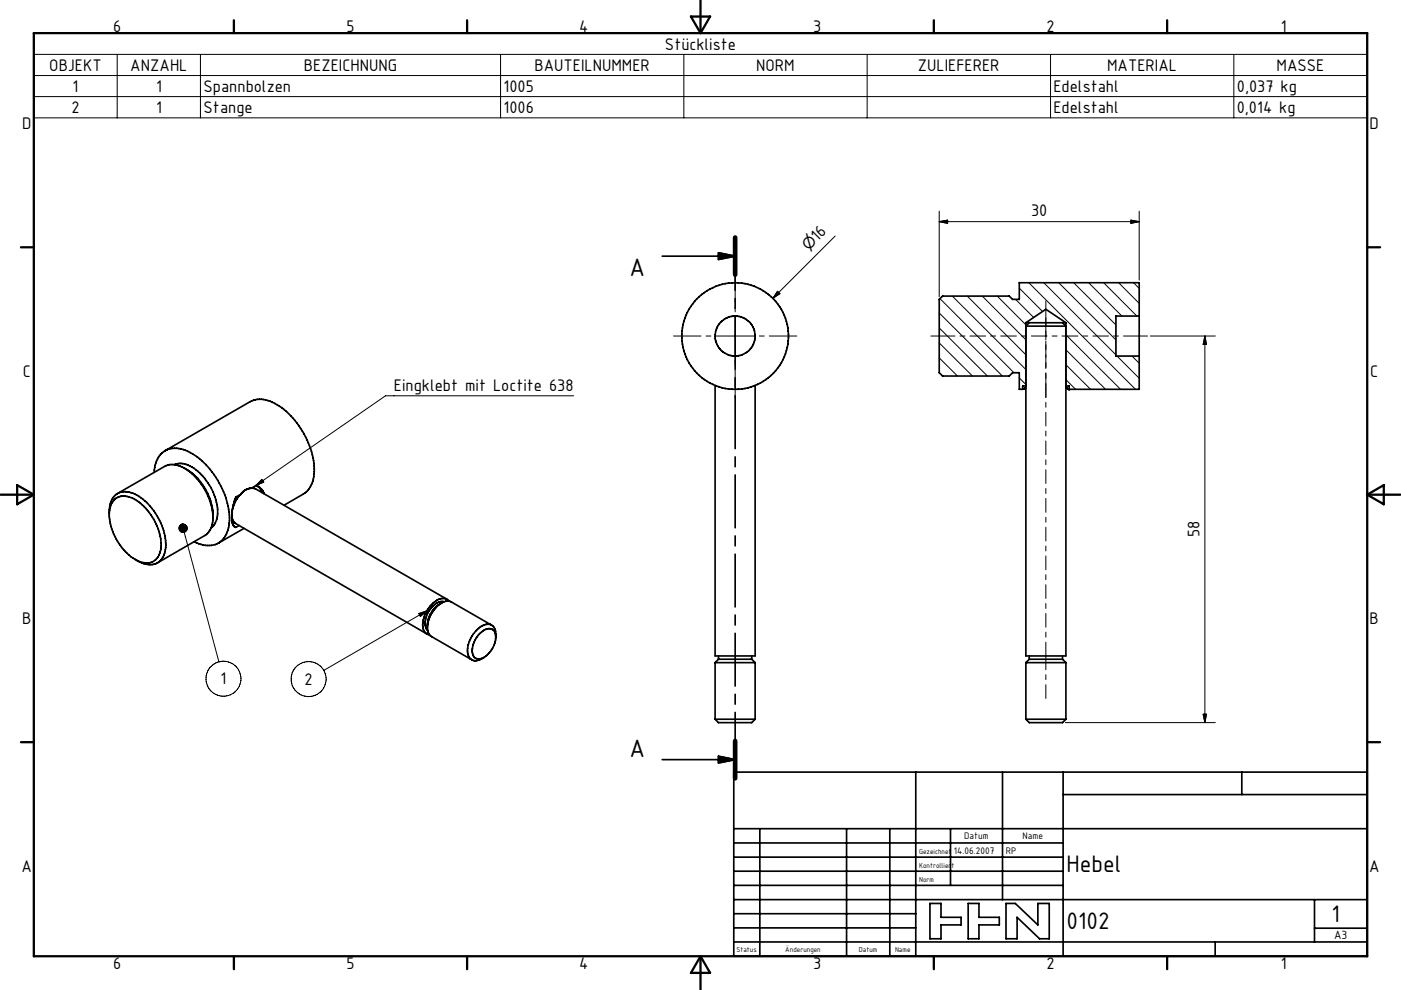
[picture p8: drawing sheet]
<svg xmlns="http://www.w3.org/2000/svg" width="297mm" height="210mm" viewBox="0 0 297 210" stroke-linecap="round" stroke-linejoin="round" font-family="sans-serif">
<g fill="none" stroke="#000" stroke-width=".36">
<path d="M140.4 54.3h15.5M152.3 53.6l3.6 .7-3.6 .7zM155.9 50.4v11.2M155.9 63.3v2.1M155.9 67.2v11.2M217.5 68.5h.7M217.5 68.5v70.6h8.5v-70.6M217.5 68.5l4.2-2.9 4.3 2.9M218.2 68.5h7.1M218.2 68.5l-.7 .7h8.5l-.7-.7M225.3 68.5h.7M241.5 67v8.5"/>
<path d="M241.5 67h-4.9v8.5h4.9M241.5 67v-7h-25.4v3.5h-1.4l-.7-.7h-14.1l-.8 .7v15.6l.8 .7h14.1l.7-.7h1.4v3.5h.7M241.5 75.5v7.1h-14.8M35 95.6l18-10.4a5.9 5.9 0 0 1 6.3 1 17.5 17.5 0 0 1 7.3 14.4 5.3 5.3 0 0 1-2.3 4.2l-4.1 2.4M37 98.6a5.1 5.1 0 0 1 5.3 1.7 11.7 11.7 0 0 1 3.7 9.5l-.5 1.5-.8 .7M37 98.6a10.6 10.6 0 0 1 7.1 6.5 11.5 11.5 0 0 1 1 4.2M37 98.6h-1.1l-1 .3-10 5.8M39.2 99.3a11.7 11.7 0 0 1 5.7 12.3l-.3 .7-.9 1.1-10.3 6M151.6 81.8v57.3h8.5v-57.3M155.9 80.1v2.1M155.9 83.9v11.2M155.9 96.9v2.1"/>
<path d="M216.8 82.6h.1M216.8 82.5h.1M216.9 82.5h.1M217 82.5h-.1M217 82.5h.1M217.5 82.3l-.5 .2M217.5 81.9h-.7v.7M226 81.9h.7v.7M226 82.3h.1M226 82.3l.3 .1M226.3 82.4h.1M226.3 82.4l.2 .1"/>
<path d="M226.5 82.5h.1M226.6 82.5l.1 .1M226.6 82.5h.1M23.2 109.2a4.5 4.5 0 0 1 2-4.7 5.5 5.5 0 0 1 5.5 1.7 12.8 12.8 0 0 1 4.4 10.4 3.4 3.4 0 0 1-5.1 2.8l-1.3-.7M24.3 105.9a3.6 3.6 0 0 1 4.3 0 11.8 11.8 0 0 1 5.5 10.7 3.1 3.1 0 0 1-4.7 2.4 11.5 11.5 0 0 1-6.1-11.2l.4-1.1zM32.7 100.2a4.9 4.9 0 0 1 3.5-5.1 8.1 8.1 0 0 1 6.6 2.6 17.4 17.4 0 0 1 5.8 13.2 4.6 4.6 0 0 1-3.8 4.8 6.3 6.3 0 0 1-3.6-.8M49.2 109.4a1.95 1.95 0 0 0 .8 1.7l40.5 23.4M49.3 108l-.2 1.7a2.71 2.71 0 0 0 .6 2M49.7 111.7l.3 .1M50.7 111.5l-.7 .3M51.1 104.9a6.6 6.6 0 0 0-1.8 3.1M51.1 104.9l-1.1 .5-.7 2.6"/>
<path d="M51.7 112.1l-5.4 3.1M53.3 103.6a2.65 2.65 0 0 0-2.2 1.3M53.3 103.6l1 .1 40.5 23.4M54.6 103.1l-.3-.1-1 .6M54.6 103.1l.5 .3M54.7 103.1l.4 .4M55.1 103.5l.4 1M55.1 103.4l.6 .6 .3 .7M155.9 100.7v11.3M155.9 113.7v2.1M155.9 117.5v11.2M90.6 133.1l.1 .6"/>
<path d="M90.7 133.7l.1 .6 .5 .6 8.7 5M93.6 127.9a5.6 5.6 0 0 0-3 5.2M93.6 127.9a1.99 1.99 0 0 1 2.1-.2l8.5 4.9M93.6 127.9a6.7 6.7 0 0 0-3 5.2M94.2 127.6a3.2 3.2 0 0 0-3.3 2 4 4 0 0 0-.4 4l.2 .1M95.2 127.5a2.13 2.13 0 0 0-3.1 .2 5.9 5.9 0 0 0-2.2 6.1l.5 .6 .7 .2M101.6 134.5a2.27 2.27 0 0 1 3-.9 3.3 3.3 0 0 1-.2 3.9 3.7 3.7 0 0 1-3.2 2.2 1.86 1.86 0 0 1-1-2.5 5.8 5.8 0 0 1 1.4-2.7zM104.2 132.6a2.4 2.4 0 0 1 .9 2.5M104.2 132.6a3.1 3.1 0 0 0-3.3 1.3 5.3 5.3 0 0 0-1.4 5.5 1.77 1.77 0 0 0 2.6 .3l.5-.3M152.3 139.8h7.1M152.3 139.1v.7M152.3 139.8l-.7 .7"/>
<path d="M155.9 130.5v2.1M155.9 134.3v11.2M159.4 139.1v.7M159.4 139.8l.7 .7M218.2 139.8h7.1M218.2 139.1v.7M218.2 139.8l-.7 .7M225.3 139.1v.7M225.3 139.8l.7 .7M151.6 140.5h8.5M151.6 152.5h8.5M151.6 152.5l.7 .8h7.1l.7-.8"/>
<path d="M151.6 140.5v12M155.9 147.3v2.1M155.9 151.1v11.2M160.1 140.5v12M217.5 140.5h8.5M217.5 152.5h8.5M217.5 152.5l.7 .8h7.1l.7-.8M217.5 140.5v12M226 140.5v12M140.4 161.1h15.5M152.3 160.4l3.6 .7-3.6 .7zM155.6 178.8h69.8"/>
<path d="M155.6 175.8h134.3M155.6 163.8h134.3v39h-134.3zM155.9 164v1.1M161.1 175.8v27M179.5 175.8v27M188.7 175.8v27M194.2 163.8v39M201.5 175.8v12M212.6 163.8v27M225.4 168.5h64.5M225.4 163.8v39M263.3 163.8v4.7"/>
<path d="M155.6 181.8h69.8M155.6 184.8h69.8M155.6 187.8h69.8M155.6 190.8h134.3M155.6 193.8h38.6M155.6 196.8h38.6M155.6 199.8h134.3M197.2 191.6h2.3v3h4.3v1.6h-4.3v2.9h-2.3zM205.3 191.6h2.3v3h4.3v1.6h-4.3v2.9h-2.3zM213.3 191.6h2l4.7 4.6v-4.6h2.5v7.5h-2.1l-4.8-4.5v4.5h-2.3zM257.6 199.8v3M278.7 196.9h11.2"/>
<path d="M278.7 190.8v9"/>
<circle cx="155.9" cy="71.3" r="4.3"/>
<circle cx="155.9" cy="71.3" r="11.3"/>
</g>
<g fill="none" stroke="#000" stroke-width=".48">
<path d="M148.5 0v7M7.2 7h282.7v195.8h-282.7zM49.6 4.3v2.7M99 4.3v2.7M146.5 3.5h4.1l-2.1 3.5zM198 4.3v2.7M247.5 4.3v2.7M4.4 52.5h2.8M289.9 52.5h2.7M.1 104.9h7.1M3.6 102.9l3.6 2-3.6 2.1zM289.9 104.9h7"/>
<path d="M289.9 104.9l3.5-2v4.1zM4.4 157.4h2.8M289.9 157.4h2.7M49.6 202.8v2.8M99 202.8v2.8M148.5 202.8v7.1M148.5 202.8l2.1 3.6h-4.1zM198 202.8v2.8M247.5 202.8v2.8"/>
</g>
<path d="M155.9 50.4v7.9M155.9 157.2v7.9" fill="none" stroke="#000" stroke-width=".99"/>
<path d="M152.3 53.6l3.6 .7-3.6 .7zM152.3 160.4l3.6 .7-3.6 .7z" fill="#000" stroke="#000" stroke-width=".36"/>
<g fill="none" stroke="#000" stroke-width=".21">
<path d="M7.2 11.5h282.7M7.2 16h282.7M7.2 7h282.7v18h-282.7zM24.8 11.5v13.5M42.5 11.5v13.5M106.1 11.5v13.5M145 11.5v13.5M183.9 11.5v13.5M222.7 11.5v13.5M261.6 11.5v13.5M7.2 20.5h282.7M155.9 58.2v5.8"/>
<path d="M177.1 50.1l-13.2 13.2M199.1 47h42.4M199.1 47l1.8-.3v.7zM199.1 44.8v18.1M218.1 60l22.6 22.6M221.3 60l15.3 15.3M224.5 60l12.1 12.1M227.6 60l9 8.9M230.8 60l7.1 7M234 60l7 7M237.2 60l4.3 4.3M239.8 46.7l1.7 .3-1.7 .4z"/>
<path d="M240.3 60l1.2 1.2M241.5 44.8v14.6M142.8 71.3h5.8M149.7 71.3h1M151.8 71.3h8.1M155.9 65.1v1M155.9 67.2v8.1M155.9 76.4v1M155.9 78.5v5.8M161 71.3h1M163.1 71.3h5.8M164.8 61.8l.6 .5-1.5 1z"/>
<path d="M165.1 62l-1.2 1.3M197.4 71.3h5.1M199.1 75.9l3.9 3.9M199.1 72.7l7.1 7.1M199.1 69.6l10.3 10.2M199.1 66.4l13.4 13.4M199.3 63.4l15.7 15.7M201.9 62.8l15.6 15.6M203.5 71.3h1.1M205.1 62.8l12.4 12.4M205.7 71.3h3.3M208.3 62.8l9.2 9.3"/>
<path d="M210 71.3h1.1M211.4 62.8l6.1 6.1M212.2 71.3h3.3M215.3 63.5l3.9 3.8M216.1 61.1l4.9 5M216.6 71.3h1M218.7 71.3h3.3M221.7 63.8v8.3M221.7 72.3v5.9M221.7 79.1v5.2M223.1 71.3h1M225.2 71.3h3.3"/>
<path d="M226 77.4l5.2 5.2M226 74.2l8.4 8.4M226 71l11.6 11.6M229.6 71.3h1M231.7 71.3h3.3M236.1 71.3h1M236.8 75.5l4.7 4.7M238.2 71.3h5.1M240 75.5l1.5 1.5M243.9 71.3h13.8M255.5 71.3v82M255.5 71.3l.3 1.7h-.7z"/>
<path d="M121.6 83.9h-39.9l-27.4 19.1M216.1 80.2l1.4 1.4M221.7 85.3v1.1M221.7 87.4v3M221.7 91.4v1.1M221.7 93.5v3M221.7 97.5v1.1M221.7 99.6v3M226 80.5l2 2.1M39 112.9l7.4 27.5M55.5 101.7l.4 .6-1.6 .7zM221.7 103.6v1.1"/>
<path d="M221.7 105.7v2.9M221.7 109.7v1.1M221.7 111.8v2.9M221.7 115.8v1.1M221.7 117.9v2.9M88.8 130.1l1.7-.5-1.4 1.1zM90.5 129.6l-21.9 12.6M221.7 121.9v1.1M221.7 124v2.9M221.7 128v1.1M221.7 130.1v2.9M221.7 134.1v1"/>
<path d="M221.7 136.2v5.8M221.7 143.1v1M221.7 145.2v2.9M225.9 153.3h31.8M255.1 151.5h.7l-.3 1.8z"/>
<circle cx="47.4" cy="144" r="3.7"/>
<circle cx="65.4" cy="144" r="3.7"/>
</g>
<g fill="#000" stroke="#000" stroke-width=".21">
<path d="M199.1 47l1.8-.3v.7zM239.8 46.7l1.7 .3-1.7 .4zM164.8 61.8l.6 .5-1.5 1zM255.5 71.3l.3 1.7h-.7zM38.3 111.4l.3-.2zM38.3 111.4l.3-.2-.5 .3zM38.1 111.5l.5-.3-.6 .5zM38 111.7l.6-.5-.6 .6zM38.6 111.2l-.7 .8zM38.6 111.2l-.6 1-.1-.2zM38.6 111.2l-.6 1.2v-.2zM38.6 111.2l-.5 1.4-.1-.2z"/>
<path d="M38.6 111.2l-.4 1.5-.1-.1zM38.6 111.2l-.2 1.6-.2-.1zM38.6 111.2v1.7l-.2-.1zM38.6 111.2l.2 1.7h-.2zM38.6 111.2l.3 1.7h-.1zM38.6 111.2l.6 1.7h-.3zM38.6 111.2l.7 1.6-.1 .1zM38.6 111.2l.9 1.4-.2 .2zM38.6 111.2l1 1.3-.1 .1zM38.6 111.2l1.1 1.2-.1 .1zM38.6 111.2l1.1 .9v.3zM38.6 111.2l1.1 .8v.1z"/>
<path d="M38.6 111.2l1.1 .6v.2zM38.6 111.2l1.1 .6zM38.6 111.2l1 .4zM38.6 111.2l.9 .3zM38.6 111.2l.7 .1zM38.6 111.2h.6zM38.6 111.2h.4zM38.6 111.2l.2-.1zM55.5 101.7l.4 .6-1.6 .7zM88.8 130.1l1.7-.5-1.4 1.1zM255.1 151.5h.7l-.3 1.8z"/>
</g>
<g font-size="5.7">
<text x="133.5" y="58.5">A</text>
<text x="133.5" y="160.7">A</text>
</g>
<g font-size="5.5">
<text x="226.1" y="185">Hebel</text>
<text x="226.1" y="197.1">0102</text>
<text x="282.3" y="195.6">1</text>
</g>
<g font-size="3.8">
<text x="24" y="6.8">6</text>
<text x="73.5" y="6.8">5</text>
<text x="122.8" y="6.8">4</text>
<text x="141" y="10.5">Stückliste</text>
<text x="172.4" y="6.8">3</text>
<text x="221.8" y="6.8">2</text>
<text x="271.5" y="6.8">1</text>
<text x="10.5" y="15">OBJEKT</text>
<text x="27.6" y="15">ANZAHL</text>
<text x="64.4" y="15">BEZEICHNUNG</text>
<text x="113.3" y="15">BAUTEILNUMMER</text>
<text x="160.3" y="15">NORM</text>
<text x="194.6" y="15">ZULIEFERER</text>
<text x="234.7" y="15">MATERIAL</text>
<text x="270.6" y="15">MASSE</text>
<text x="15.4" y="19.5">1</text>
<text x="33.1" y="19.5">1</text>
<text x="43.2" y="19.5">Spannbolzen</text>
<text x="106.8" y="19.5">1005</text>
<text x="223.4" y="19.5">Edelstahl</text>
<text x="262.2" y="19.5">0,037 kg</text>
<text x="4.7" y="27.5">D</text>
<text x="15.2" y="24">2</text>
<text x="33.1" y="24">1</text>
<text x="43.2" y="24">Stange</text>
<text x="106.8" y="24">1006</text>
<text x="223.4" y="24">Edelstahl</text>
<text x="262.2" y="24">0,014 kg</text>
<text x="290.4" y="27.5">D</text>
<text x="218.6" y="45.9">30</text>
<text x="173.3" y="51.3" transform="rotate(-45 173.3 51.3)">16</text>
<text x="4.8" y="79.9">C</text>
<text x="83.5" y="83">Eingklebt mit Loctite 638</text>
<text x="290.5" y="79.9">C</text>
<text x="254.3" y="114" transform="rotate(-90 254.3 114)">58</text>
<text x="4.7" y="132.4">B</text>
<text x="290.4" y="132.4">B</text>
<text x="46.8" y="145.2">1</text>
<text x="64.6" y="145.3">2</text>
<text x="4.6" y="184.9">A</text>
<text x="290.3" y="184.9">A</text>
<text x="24" y="205.6">6</text>
<text x="73.5" y="205.6">5</text>
<text x="122.8" y="205.6">4</text>
<text x="172.4" y="205.6">3</text>
<text x="221.8" y="205.6">2</text>
<text x="271.5" y="205.6">1</text>
</g>
<text font-size="3.2" x="171.4" y="53.3" transform="rotate(-45 171.4 53.3)">⌀</text>
<text font-size="2.7" x="282.8" y="199.2">A3</text>
<g font-size="2.2">
<text x="204.4" y="178.1">Datum</text>
<text x="216.8" y="178.1">Name</text>
<text x="202.2" y="181.1">14.06.2007</text>
<text x="213.2" y="181.1">RP</text>
</g>
<g font-size="1.6">
<text x="194.9" y="181.1">Gezeichnet</text>
<text x="194.9" y="184.1">Kontrolliert</text>
<text x="194.9" y="187.1">Norm</text>
<text x="156.2" y="201.8">Status</text>
<text x="166.5" y="201.8">Änderungen</text>
<text x="182.1" y="201.8">Datum</text>
<text x="189.8" y="201.8">Name</text>
</g>
</svg>
